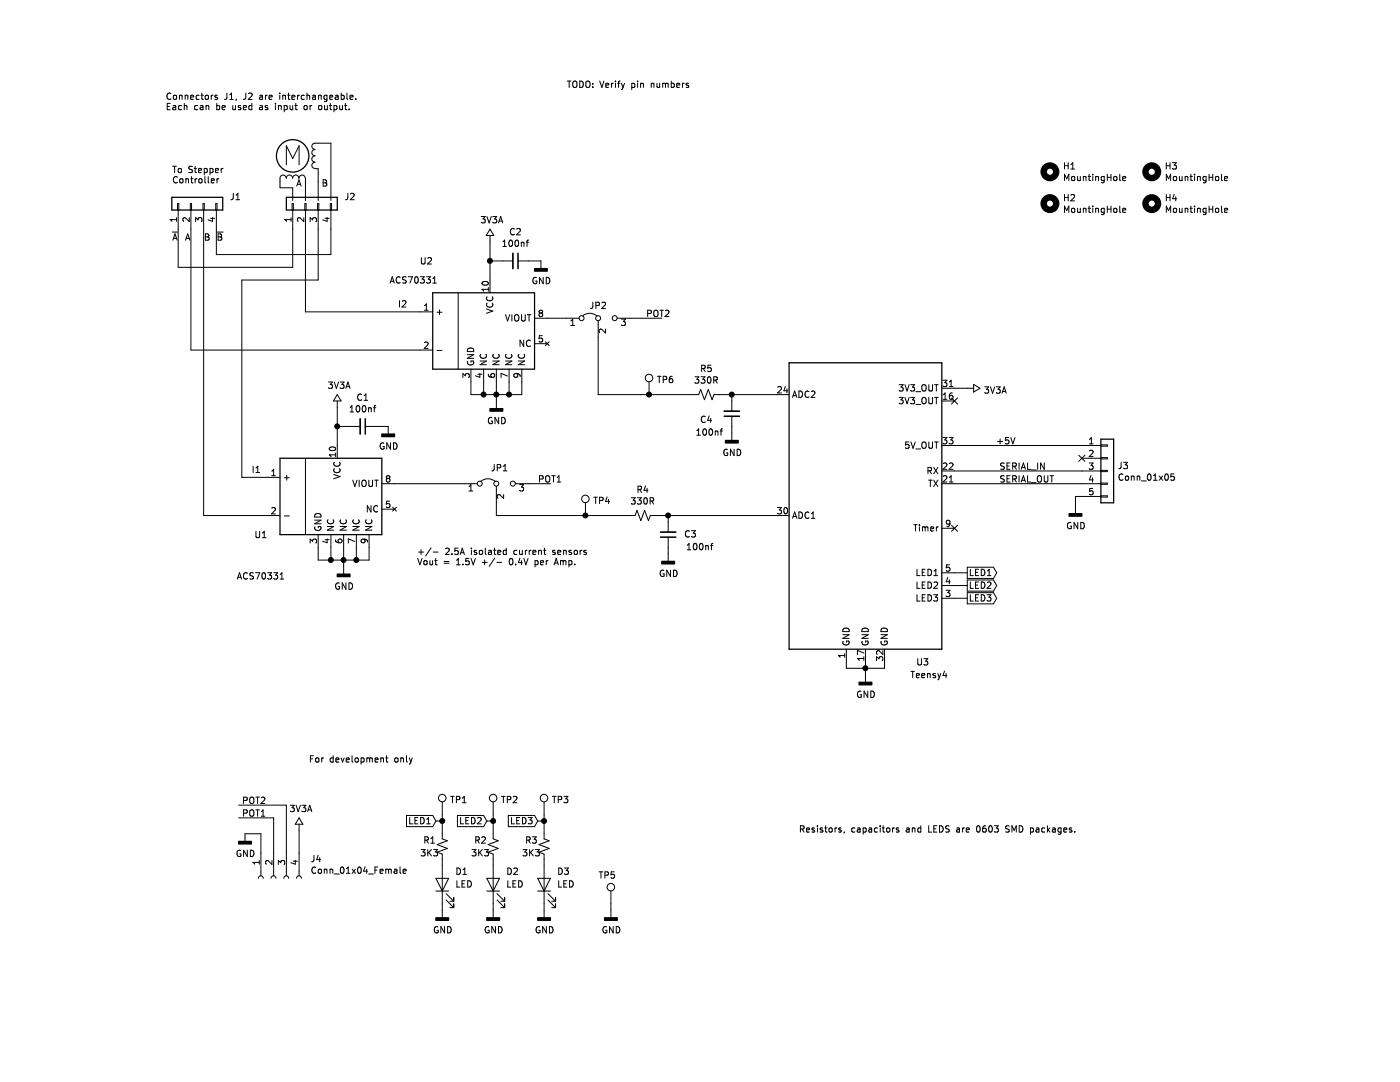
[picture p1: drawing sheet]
EESchema Schematic File Version 4
EELAYER 30 0
EELAYER END
$Descr USLetter 11000 8500
encoding utf-8
Sheet 1 1
Title "Stepper Motor Analyzer"
Date ""
Rev ""
Comp ""
Comment1 ""
Comment2 ""
Comment3 ""
Comment4 ""
$EndDescr
Wire Wire Line
	4150 2050 4250 2050
Wire Wire Line
	3850 2050 3850 2200
Connection ~ 3850 2050
Wire Wire Line
	3950 2050 3850 2050
$Comp
L Device:C_Small C2
U 1 1
P 4050 2050
F 0 "C2" V 3821 2050 50  0000 C CNN
F 1 "100nf" V 3912 2050 50  0000 C CNN
F 2 "stepper_analyzer:C_0603_1608Metric" H 4050 2050 50  0001 C CNN
F 3 "~" H 4050 2050 50  0001 C CNN
	1    4050 2050
	0    1    1    0   
$EndComp
Wire Wire Line
	3800 3100 3900 3100
Connection ~ 3800 3100
Wire Wire Line
	3800 3000 3800 3100
Wire Wire Line
	3900 3100 4000 3100
Connection ~ 3900 3100
Wire Wire Line
	3900 3000 3900 3100
Wire Wire Line
	4000 3100 4100 3100
Connection ~ 4000 3100
Wire Wire Line
	4000 3000 4000 3100
Wire Wire Line
	4100 3100 4100 3000
Wire Wire Line
	3700 3100 3800 3100
Wire Wire Line
	3700 3000 3700 3100
Wire Wire Line
	3850 1900 3850 2050
Wire Wire Line
	2950 3350 3050 3350
Wire Wire Line
	2750 3350 2650 3350
$Comp
L Device:C_Small C1
U 1 1
P 2850 3350
F 0 "C1" V 2621 3350 50  0000 C CNN
F 1 "100nf" V 2712 3350 50  0000 C CNN
F 2 "stepper_analyzer:C_0603_1608Metric" H 2850 3350 50  0001 C CNN
F 3 "~" H 2850 3350 50  0001 C CNN
	1    2850 3350
	0    1    1    0   
$EndComp
Wire Wire Line
	2650 3200 2650 3350
$Comp
L Device:R_Small_US R5
U 1 1
P 5550 3100
F 0 "R5" V 5345 3100 50  0000 C CNN
F 1 "330R" V 5436 3100 50  0000 C CNN
F 2 "stepper_analyzer:R_0603_1608Metric" H 5550 3100 50  0001 C CNN
F 3 "~" H 5550 3100 50  0001 C CNN
	1    5550 3100
	0    1    1    0   
$EndComp
$Comp
L Connector_Generic:Conn_01x04 J2
U 1 1
P 2400 1600
F 0 "J2" V 2450 1250 50  0000 C CNN
F 1 "Conn_01x04" H 2318 1826 50  0001 C CNN
F 2 "stepper_analyzer:Molex_KK-254_AE-6410-04A_1x04_P2.54mm_Vertical" H 2400 1600 50  0001 C CNN
F 3 "~" H 2400 1600 50  0001 C CNN
	1    2400 1600
	0    -1   -1   0   
$EndComp
$Comp
L Connector_Generic:Conn_01x04 J1
U 1 1
P 1500 1600
F 0 "J1" V 1550 1250 50  0000 C CNN
F 1 "Conn_01x04" H 1418 1826 50  0001 C CNN
F 2 "stepper_analyzer:Molex_KK-254_AE-6410-04A_1x04_P2.54mm_Vertical" H 1500 1600 50  0001 C CNN
F 3 "~" H 1500 1600 50  0001 C CNN
	1    1500 1600
	0    -1   -1   0   
$EndComp
$Comp
L stepper_analyzer:LED D1
U 1 1
P 3475 6950
F 0 "D1" V 3575 6850 50  0000 R CNN
F 1 "LED" V 3475 6850 50  0000 R CNN
F 2 "stepper_analyzer:LED_0603_1608Metric" H 3475 6950 50  0001 C CNN
F 3 "~" H 3475 6950 50  0001 C CNN
	1    3475 6950
	0    -1   -1   0   
$EndComp
$Comp
L stepper_analyzer:LED D2
U 1 1
P 3875 6950
F 0 "D2" V 3975 6850 50  0000 R CNN
F 1 "LED" V 3875 6850 50  0000 R CNN
F 2 "stepper_analyzer:LED_0603_1608Metric" H 3875 6950 50  0001 C CNN
F 3 "~" H 3875 6950 50  0001 C CNN
	1    3875 6950
	0    -1   -1   0   
$EndComp
$Comp
L stepper_analyzer:LED D3
U 1 1
P 4275 6950
F 0 "D3" V 4375 6850 50  0000 R CNN
F 1 "LED" V 4275 6850 50  0000 R CNN
F 2 "stepper_analyzer:LED_0603_1608Metric" H 4275 6950 50  0001 C CNN
F 3 "~" H 4275 6950 50  0001 C CNN
	1    4275 6950
	0    -1   -1   0   
$EndComp
$Comp
L stepper_analyzer:Jumper_3_Bridged12 JP2
U 1 1
P 4700 2500
F 0 "JP2" H 4700 2600 50  0000 C CNN
F 1 "Jumper_3_Bridged12" H 4700 2613 50  0001 C CNN
F 2 "stepper_analyzer:PinHeader_1x03_P2.54mm_Vertical" H 4700 2500 50  0001 C CNN
F 3 "~" H 4700 2500 50  0001 C CNN
	1    4700 2500
	1    0    0    -1  
$EndComp
Wire Wire Line
	6800 5200 6800 5250
$Comp
L Device:R_Small_US R1
U 1 1
P 3475 6650
F 0 "R1" H 3375 6700 50  0000 C CNN
F 1 "3K3" H 3375 6600 50  0000 C CNN
F 2 "stepper_analyzer:R_0603_1608Metric" H 3475 6650 50  0001 C CNN
F 3 "~" H 3475 6650 50  0001 C CNN
	1    3475 6650
	1    0    0    -1  
$EndComp
$Comp
L Device:R_Small_US R2
U 1 1
P 3875 6650
F 0 "R2" H 3775 6700 50  0000 C CNN
F 1 "3K3" H 3775 6600 50  0000 C CNN
F 2 "stepper_analyzer:R_0603_1608Metric" H 3875 6650 50  0001 C CNN
F 3 "~" H 3875 6650 50  0001 C CNN
	1    3875 6650
	1    0    0    -1  
$EndComp
$Comp
L Device:R_Small_US R3
U 1 1
P 4275 6650
F 0 "R3" H 4175 6700 50  0000 C CNN
F 1 "3K3" H 4175 6600 50  0000 C CNN
F 2 "stepper_analyzer:R_0603_1608Metric" H 4275 6650 50  0001 C CNN
F 3 "~" H 4275 6650 50  0001 C CNN
	1    4275 6650
	1    0    0    -1  
$EndComp
$Comp
L stepper_analyzer:GND #PWR0101
U 1 1
P 3475 7150
F 0 "#PWR0101" H 3475 6900 50  0001 C CNN
F 1 "GND" H 3479 6995 50  0000 C CNN
F 2 "" H 3475 7150 50  0001 C CNN
F 3 "" H 3475 7150 50  0001 C CNN
	1    3475 7150
	1    0    0    -1  
$EndComp
$Comp
L stepper_analyzer:GND #PWR0102
U 1 1
P 3875 7150
F 0 "#PWR0102" H 3875 6900 50  0001 C CNN
F 1 "GND" H 3879 6995 50  0000 C CNN
F 2 "" H 3875 7150 50  0001 C CNN
F 3 "" H 3875 7150 50  0001 C CNN
	1    3875 7150
	1    0    0    -1  
$EndComp
$Comp
L stepper_analyzer:GND #PWR0103
U 1 1
P 4275 7150
F 0 "#PWR0103" H 4275 6900 50  0001 C CNN
F 1 "GND" H 4279 6995 50  0000 C CNN
F 2 "" H 4275 7150 50  0001 C CNN
F 3 "" H 4275 7150 50  0001 C CNN
	1    4275 7150
	1    0    0    -1  
$EndComp
Wire Wire Line
	3475 6750 3475 6800
Wire Wire Line
	3875 6750 3875 6800
Wire Wire Line
	4275 6750 4275 6800
$Comp
L stepper_analyzer:TestPoint TP3
U 1 1
P 4275 6400
F 0 "TP3" H 4333 6518 50  0000 L CNN
F 1 "TestPoint" H 4333 6427 50  0001 L CNN
F 2 "stepper_analyzer:TestPoint_Loop_D1.80mm_Drill1.0mm_Beaded" H 4475 6400 50  0001 C CNN
F 3 "~" H 4475 6400 50  0001 C CNN
	1    4275 6400
	1    0    0    -1  
$EndComp
$Comp
L stepper_analyzer:TestPoint TP2
U 1 1
P 3875 6400
F 0 "TP2" H 3933 6518 50  0000 L CNN
F 1 "TestPoint" H 3933 6427 50  0001 L CNN
F 2 "stepper_analyzer:TestPoint_Loop_D1.80mm_Drill1.0mm_Beaded" H 4075 6400 50  0001 C CNN
F 3 "~" H 4075 6400 50  0001 C CNN
	1    3875 6400
	1    0    0    -1  
$EndComp
$Comp
L stepper_analyzer:TestPoint TP5
U 1 1
P 4800 7100
F 0 "TP5" H 4700 7325 50  0000 L CNN
F 1 "TestPoint" H 4858 7127 50  0001 L CNN
F 2 "stepper_analyzer:TestPoint_Loop_D1.80mm_Drill1.0mm_Beaded" H 5000 7100 50  0001 C CNN
F 3 "~" H 5000 7100 50  0001 C CNN
	1    4800 7100
	1    0    0    -1  
$EndComp
$Comp
L stepper_analyzer:TestPoint TP1
U 1 1
P 3475 6400
F 0 "TP1" H 3533 6518 50  0000 L CNN
F 1 "TestPoint" H 3533 6427 50  0001 L CNN
F 2 "stepper_analyzer:TestPoint_Loop_D1.80mm_Drill1.0mm_Beaded" H 3675 6400 50  0001 C CNN
F 3 "~" H 3675 6400 50  0001 C CNN
	1    3475 6400
	1    0    0    -1  
$EndComp
$Comp
L stepper_analyzer:GND #PWR0104
U 1 1
P 4800 7150
F 0 "#PWR0104" H 4800 6900 50  0001 C CNN
F 1 "GND" H 4804 6995 50  0000 C CNN
F 2 "" H 4800 7150 50  0001 C CNN
F 3 "" H 4800 7150 50  0001 C CNN
	1    4800 7150
	1    0    0    -1  
$EndComp
Wire Wire Line
	3475 7100 3475 7150
Wire Wire Line
	3875 7100 3875 7150
Wire Wire Line
	4275 7100 4275 7150
Wire Wire Line
	4300 2500 4450 2500
$Comp
L Device:C_Small C4
U 1 1
P 5750 3250
F 0 "C4" H 5950 3300 50  0000 C CNN
F 1 "100nf" H 5925 3400 50  0000 C CNN
F 2 "stepper_analyzer:C_0603_1608Metric" H 5750 3250 50  0001 C CNN
F 3 "~" H 5750 3250 50  0001 C CNN
	1    5750 3250
	-1   0    0    1   
$EndComp
$Comp
L stepper_analyzer:GND #PWR0105
U 1 1
P 5750 3400
F 0 "#PWR0105" H 5750 3150 50  0001 C CNN
F 1 "GND" H 5754 3245 50  0000 C CNN
F 2 "" H 5750 3400 50  0001 C CNN
F 3 "" H 5750 3400 50  0001 C CNN
	1    5750 3400
	1    0    0    -1  
$EndComp
Wire Wire Line
	5750 3150 5750 3100
Wire Wire Line
	5750 3100 5650 3100
Wire Wire Line
	5750 3350 5750 3400
Wire Wire Line
	6650 5200 6650 5250
Wire Wire Line
	6650 5250 6800 5250
Connection ~ 6800 5250
Wire Wire Line
	6800 5250 6800 5300
Wire Wire Line
	6950 5200 6950 5250
Wire Wire Line
	6950 5250 6800 5250
Wire Wire Line
	3900 3150 3900 3100
$Comp
L stepper_analyzer:TestPoint TP6
U 1 1
P 5100 3100
F 0 "TP6" H 5158 3218 50  0000 L CNN
F 1 "TestPoint" H 5158 3127 50  0001 L CNN
F 2 "stepper_analyzer:TestPoint_Loop_D1.80mm_Drill1.0mm_Beaded" H 5300 3100 50  0001 C CNN
F 3 "~" H 5300 3100 50  0001 C CNN
	1    5100 3100
	1    0    0    -1  
$EndComp
Wire Wire Line
	5100 3100 5450 3100
Wire Wire Line
	4275 6400 4275 6450
Wire Wire Line
	3875 6400 3875 6450
Wire Wire Line
	3475 6400 3475 6450
Text GLabel 7600 4500 2    50   Output ~ 0
LED1
Text GLabel 7600 4600 2    50   Output ~ 0
LED2
Text GLabel 7600 4700 2    50   Output ~ 0
LED3
Text GLabel 3425 6450 0    50   Input ~ 0
LED1
Text GLabel 3825 6450 0    50   Input ~ 0
LED2
Text GLabel 4225 6450 0    50   Input ~ 0
LED3
Wire Wire Line
	4800 7100 4800 7150
Wire Wire Line
	3425 6450 3475 6450
Connection ~ 3475 6450
Wire Wire Line
	3475 6450 3475 6550
Wire Wire Line
	3825 6450 3875 6450
Connection ~ 3875 6450
Wire Wire Line
	3875 6450 3875 6550
Wire Wire Line
	4225 6450 4275 6450
Connection ~ 4275 6450
Wire Wire Line
	4275 6450 4275 6550
Wire Wire Line
	5750 3100 6100 3100
Connection ~ 5750 3100
Wire Wire Line
	7500 4500 7600 4500
Wire Wire Line
	7500 4600 7600 4600
Wire Wire Line
	7500 4700 7600 4700
Wire Wire Line
	4700 2650 4700 3100
Wire Wire Line
	4700 3100 5100 3100
Connection ~ 5100 3100
$Comp
L stepper_analyzer:ACS70331 U2
U 1 1
P 3900 2600
F 0 "U2" H 3350 3150 50  0000 C CNN
F 1 "ACS70331" H 3250 3000 50  0000 C CNN
F 2 "Sensor_Current:Allegro_QFN-12-10-1EP_3x3mm_P0.5mm" H 4300 2550 50  0001 L CIN
F 3 "" H 3900 2600 50  0001 C CNN
	1    3900 2600
	1    0    0    -1  
$EndComp
$Comp
L stepper_analyzer-rescue:Teensy4-stepper_analyzer U3
U 1 1
P 6800 4200
F 0 "U3" H 7250 3200 50  0000 C CNN
F 1 "Teensy4" H 7300 3100 50  0000 C CNN
F 2 "stepper_analyzer:TEENSY40" H 6750 4200 50  0001 C CIN
F 3 "" H 6750 4200 50  0001 C CNN
	1    6800 4200
	1    0    0    -1  
$EndComp
$Comp
L stepper_analyzer:GND #PWR0106
U 1 1
P 6800 5300
F 0 "#PWR0106" H 6800 5050 50  0001 C CNN
F 1 "GND" H 6804 5145 50  0000 C CNN
F 2 "" H 6800 5300 50  0001 C CNN
F 3 "" H 6800 5300 50  0001 C CNN
	1    6800 5300
	1    0    0    -1  
$EndComp
$Comp
L stepper_analyzer:GND #PWR0107
U 1 1
P 3900 3150
F 0 "#PWR0107" H 3900 2900 50  0001 C CNN
F 1 "GND" H 3904 2995 50  0000 C CNN
F 2 "" H 3900 3150 50  0001 C CNN
F 3 "" H 3900 3150 50  0001 C CNN
	1    3900 3150
	1    0    0    -1  
$EndComp
$Comp
L stepper_analyzer:GND #PWR0108
U 1 1
P 3050 3350
F 0 "#PWR0108" H 3050 3100 50  0001 C CNN
F 1 "GND" H 3054 3195 50  0000 C CNN
F 2 "" H 3050 3350 50  0001 C CNN
F 3 "" H 3050 3350 50  0001 C CNN
	1    3050 3350
	1    0    0    -1  
$EndComp
$Comp
L stepper_analyzer:GND #PWR0109
U 1 1
P 4250 2050
F 0 "#PWR0109" H 4250 1800 50  0001 C CNN
F 1 "GND" H 4254 1895 50  0000 C CNN
F 2 "" H 4250 2050 50  0001 C CNN
F 3 "" H 4250 2050 50  0001 C CNN
	1    4250 2050
	1    0    0    -1  
$EndComp
$Comp
L stepper_analyzer:MountingHole H1
U 1 1
P 8250 1350
F 0 "H1" H 8350 1396 50  0000 L CNN
F 1 "MountingHole" H 8350 1305 50  0000 L CNN
F 2 "stepper_analyzer:MountingHole_3.2mm_M3_Pad" H 8250 1350 50  0001 C CNN
F 3 "~" H 8250 1350 50  0001 C CNN
	1    8250 1350
	1    0    0    -1  
$EndComp
$Comp
L stepper_analyzer:MountingHole H3
U 1 1
P 9050 1350
F 0 "H3" H 9150 1396 50  0000 L CNN
F 1 "MountingHole" H 9150 1305 50  0000 L CNN
F 2 "stepper_analyzer:MountingHole_3.2mm_M3_Pad" H 9050 1350 50  0001 C CNN
F 3 "~" H 9050 1350 50  0001 C CNN
	1    9050 1350
	1    0    0    -1  
$EndComp
$Comp
L stepper_analyzer:MountingHole H2
U 1 1
P 8250 1600
F 0 "H2" H 8350 1646 50  0000 L CNN
F 1 "MountingHole" H 8350 1555 50  0000 L CNN
F 2 "stepper_analyzer:MountingHole_3.2mm_M3_Pad" H 8250 1600 50  0001 C CNN
F 3 "~" H 8250 1600 50  0001 C CNN
	1    8250 1600
	1    0    0    -1  
$EndComp
$Comp
L stepper_analyzer:MountingHole H4
U 1 1
P 9050 1600
F 0 "H4" H 9150 1646 50  0000 L CNN
F 1 "MountingHole" H 9150 1555 50  0000 L CNN
F 2 "stepper_analyzer:MountingHole_3.2mm_M3_Pad" H 9050 1600 50  0001 C CNN
F 3 "~" H 9050 1600 50  0001 C CNN
	1    9050 1600
	1    0    0    -1  
$EndComp
Text Notes 4450 700  0    50   ~ 0
TODO: Verify pin numbers
Connection ~ 2650 3350
$Comp
L stepper_analyzer:GND #PWR0110
U 1 1
P 5250 4350
F 0 "#PWR0110" H 5250 4100 50  0001 C CNN
F 1 "GND" H 5254 4195 50  0000 C CNN
F 2 "" H 5250 4350 50  0001 C CNN
F 3 "" H 5250 4350 50  0001 C CNN
	1    5250 4350
	1    0    0    -1  
$EndComp
Wire Wire Line
	4600 4050 4950 4050
Connection ~ 4600 4050
Wire Wire Line
	3900 4050 4600 4050
$Comp
L stepper_analyzer:TestPoint TP4
U 1 1
P 4600 4050
F 0 "TP4" H 4658 4168 50  0000 L CNN
F 1 "TestPoint" H 4658 4077 50  0001 L CNN
F 2 "stepper_analyzer:TestPoint_Loop_D1.80mm_Drill1.0mm_Beaded" H 4800 4050 50  0001 C CNN
F 3 "~" H 4800 4050 50  0001 C CNN
	1    4600 4050
	1    0    0    -1  
$EndComp
$Comp
L stepper_analyzer:Jumper_3_Bridged12 JP1
U 1 1
P 3900 3800
F 0 "JP1" H 3925 3925 50  0000 C CNN
F 1 "Jumper_3_Bridged12" H 3700 3925 50  0001 C CNN
F 2 "stepper_analyzer:PinHeader_1x03_P2.54mm_Vertical" H 3900 3800 50  0001 C CNN
F 3 "~" H 3900 3800 50  0001 C CNN
	1    3900 3800
	1    0    0    -1  
$EndComp
$Comp
L stepper_analyzer:GND #PWR0111
U 1 1
P 2700 4450
F 0 "#PWR0111" H 2700 4200 50  0001 C CNN
F 1 "GND" H 2704 4295 50  0000 C CNN
F 2 "" H 2700 4450 50  0001 C CNN
F 3 "" H 2700 4450 50  0001 C CNN
	1    2700 4450
	1    0    0    -1  
$EndComp
$Comp
L stepper_analyzer:ACS70331 U1
U 1 1
P 2700 3900
F 0 "U1" H 2050 3600 50  0000 C CNN
F 1 "ACS70331" H 2050 3275 50  0000 C CNN
F 2 "Sensor_Current:Allegro_QFN-12-10-1EP_3x3mm_P0.5mm" H 3100 3850 50  0001 L CIN
F 3 "" H 2700 3900 50  0001 C CNN
	1    2700 3900
	1    0    0    -1  
$EndComp
Wire Wire Line
	5250 4300 5250 4350
Wire Wire Line
	5250 4100 5250 4050
Wire Wire Line
	5150 4050 5250 4050
Wire Wire Line
	3900 4050 3900 3950
Wire Wire Line
	3100 3800 3650 3800
Wire Wire Line
	2700 4400 2700 4450
Connection ~ 2600 4400
Wire Wire Line
	2500 4400 2600 4400
Wire Wire Line
	2500 4300 2500 4400
$Comp
L Device:R_Small_US R4
U 1 1
P 5050 4050
F 0 "R4" V 4845 4050 50  0000 C CNN
F 1 "330R" V 4936 4050 50  0000 C CNN
F 2 "stepper_analyzer:R_0603_1608Metric" H 5050 4050 50  0001 C CNN
F 3 "~" H 5050 4050 50  0001 C CNN
	1    5050 4050
	0    1    1    0   
$EndComp
$Comp
L Device:C_Small C3
U 1 1
P 5250 4200
F 0 "C3" H 5075 4200 50  0000 C CNN
F 1 "100nf" H 5000 4300 50  0000 C CNN
F 2 "stepper_analyzer:C_0603_1608Metric" H 5250 4200 50  0001 C CNN
F 3 "~" H 5250 4200 50  0001 C CNN
	1    5250 4200
	-1   0    0    1   
$EndComp
Wire Wire Line
	2900 4400 2900 4300
Wire Wire Line
	2800 4300 2800 4400
Connection ~ 2800 4400
Wire Wire Line
	2800 4400 2900 4400
Wire Wire Line
	2700 4300 2700 4400
Connection ~ 2700 4400
Wire Wire Line
	2700 4400 2800 4400
Wire Wire Line
	2600 4300 2600 4400
Wire Wire Line
	2600 4400 2700 4400
Wire Wire Line
	2650 3350 2650 3500
Wire Wire Line
	5250 4050 6100 4050
Connection ~ 5250 4050
Wire Wire Line
	2100 3750 1900 3750
Wire Wire Line
	1400 1800 1400 2100
Wire Wire Line
	1400 2100 2300 2100
Wire Wire Line
	2300 2100 2300 1800
Wire Wire Line
	1700 1800 1700 2000
Wire Wire Line
	1700 2000 2600 2000
Wire Wire Line
	2600 2000 2600 1800
Wire Wire Line
	1600 1800 1600 4050
Wire Wire Line
	1600 4050 2100 4050
Wire Wire Line
	1500 1800 1500 2750
Wire Wire Line
	1500 2750 3300 2750
Wire Wire Line
	2400 2450 3300 2450
Wire Wire Line
	2400 1800 2400 2450
Wire Wire Line
	2500 1800 2500 2200
Wire Wire Line
	2500 2200 1900 2200
Wire Wire Line
	1900 2200 1900 3750
Text Notes 1350 1450 0    50   ~ 0
To Stepper\nController
Text Notes 1300 875  0    50   ~ 0
Connectors J1, J2 are interchangeable.\nEach can be used as input or output.
Text Notes 3125 2425 0    50   ~ 0
I2
Text Notes 1975 3725 0    50   ~ 0
I1\n
Text Label 1600 1900 0    50   ~ 0
B
Text Label 1700 1900 0    50   ~ 0
~B
Text Label 1400 1900 2    50   ~ 0
~A
Text Label 1500 1900 2    50   ~ 0
A
Text Notes 2325 1475 0    50   ~ 0
A
Text Notes 2525 1475 0    50   ~ 0
B
NoConn ~ 7500 4150
Text Notes 6275 6550 0    50   ~ 0
Resistors, capacitors and LEDS are 0603 SMD packages.
$Comp
L stepper_analyzer:3V3A #PWR0112
U 1 1
P 3850 1900
F 0 "#PWR0112" H 3850 1750 50  0001 C CNN
F 1 "3V3A" H 3865 2073 50  0000 C CNN
F 2 "" H 3850 1900 50  0001 C CNN
F 3 "" H 3850 1900 50  0001 C CNN
	1    3850 1900
	1    0    0    -1  
$EndComp
$Comp
L stepper_analyzer:3V3A #PWR0113
U 1 1
P 2650 3200
F 0 "#PWR0113" H 2650 3050 50  0001 C CNN
F 1 "3V3A" H 2665 3373 50  0000 C CNN
F 2 "" H 2650 3200 50  0001 C CNN
F 3 "" H 2650 3200 50  0001 C CNN
	1    2650 3200
	1    0    0    -1  
$EndComp
Wire Wire Line
	7500 3050 7600 3050
$Comp
L stepper_analyzer:3V3A #PWR0115
U 1 1
P 7600 3050
F 0 "#PWR0115" H 7600 2900 50  0001 C CNN
F 1 "3V3A" V 7615 3178 50  0000 L CNN
F 2 "" H 7600 3050 50  0001 C CNN
F 3 "" H 7600 3050 50  0001 C CNN
	1    7600 3050
	0    1    1    0   
$EndComp
Text Notes 3275 4450 0    50   ~ 0
+/- 2.5A isolated current sensors\nVout = 1.5V +/- 0.4V per Amp.\n
$Comp
L stepper_analyzer:Stepper_Motor_bipolar M1
U 1 1
P 2300 1325
F 0 "M1" H 2350 1725 50  0001 L CNN
F 1 "Stepper_Motor_bipolar" H 2200 1675 50  0001 L TNN
F 2 "" H 2310 1415 50  0001 C CNN
F 3 "http://www.infineon.com/dgdl/Application-Note-TLE8110EE_driving_UniPolarStepperMotor_V1.1.pdf?fileId=db3a30431be39b97011be5d0aa0a00b0" H 2310 1415 50  0001 C CNN
	1    2300 1325
	1    0    0    -1  
$EndComp
$Comp
L Connector_Generic:Conn_01x05 J3
U 1 1
P 8700 3700
F 0 "J3" H 8780 3742 50  0000 L CNN
F 1 "Conn_01x05" H 8780 3651 50  0000 L CNN
F 2 "Connector_Molex:Molex_KK-254_AE-6410-05A_1x05_P2.54mm_Vertical" H 8700 3700 50  0001 C CNN
F 3 "~" H 8700 3700 50  0001 C CNN
	1    8700 3700
	1    0    0    -1  
$EndComp
$Comp
L stepper_analyzer:GND #PWR0116
U 1 1
P 8450 3975
F 0 "#PWR0116" H 8450 3725 50  0001 C CNN
F 1 "GND" H 8454 3820 50  0000 C CNN
F 2 "" H 8450 3975 50  0001 C CNN
F 3 "" H 8450 3975 50  0001 C CNN
	1    8450 3975
	1    0    0    -1  
$EndComp
Wire Wire Line
	7500 3500 8500 3500
Wire Wire Line
	7500 3800 8500 3800
Wire Wire Line
	7500 3700 8500 3700
Wire Wire Line
	8500 3900 8450 3900
Wire Wire Line
	8450 3900 8450 3975
Text Label 7825 3500 0    50   ~ 0
+5V
Text Label 7850 3700 0    50   ~ 0
SERIAL_IN
Text Label 7850 3800 0    50   ~ 0
SERIAL_OUT
$Comp
L Connector:Conn_01x04_Female J4
U 1 1
P 2150 6900
F 0 "J4" V 1996 6612 50  0000 R CNN
F 1 "Conn_01x04_Female" V 2087 6612 50  0000 R CNN
F 2 "Connector_PinHeader_2.54mm:PinHeader_1x04_P2.54mm_Vertical" H 2150 6900 50  0001 C CNN
F 3 "~" H 2150 6900 50  0001 C CNN
	1    2150 6900
	0    -1   1    0   
$EndComp
$Comp
L stepper_analyzer:GND #PWR0117
U 1 1
P 1925 6550
F 0 "#PWR0117" H 1925 6300 50  0001 C CNN
F 1 "GND" H 1929 6395 50  0000 C CNN
F 2 "" H 1925 6550 50  0001 C CNN
F 3 "" H 1925 6550 50  0001 C CNN
	1    1925 6550
	1    0    0    -1  
$EndComp
$Comp
L stepper_analyzer:3V3A #PWR0118
U 1 1
P 2350 6525
F 0 "#PWR0118" H 2350 6375 50  0001 C CNN
F 1 "3V3A" H 2365 6698 50  0000 C CNN
F 2 "" H 2350 6525 50  0001 C CNN
F 3 "" H 2350 6525 50  0001 C CNN
	1    2350 6525
	1    0    0    -1  
$EndComp
Wire Wire Line
	4150 3800 4325 3800
Wire Wire Line
	4950 2500 5200 2500
Text Label 4225 3800 0    50   ~ 0
POT1
Text Label 5075 2500 0    50   ~ 0
POT2
Wire Wire Line
	2050 6700 2050 6550
Wire Wire Line
	2050 6550 1925 6550
Wire Wire Line
	2150 6700 2150 6425
Wire Wire Line
	2150 6425 1875 6425
Wire Wire Line
	2250 6700 2250 6325
Wire Wire Line
	2250 6325 1875 6325
Wire Wire Line
	2350 6525 2350 6700
Text Label 1900 6425 0    50   ~ 0
POT1
Text Label 1900 6325 0    50   ~ 0
POT2
NoConn ~ 7500 3150
NoConn ~ 8500 3600
Text Notes 2425 6000 0    50   ~ 0
For development only\n
$EndSCHEMATC
